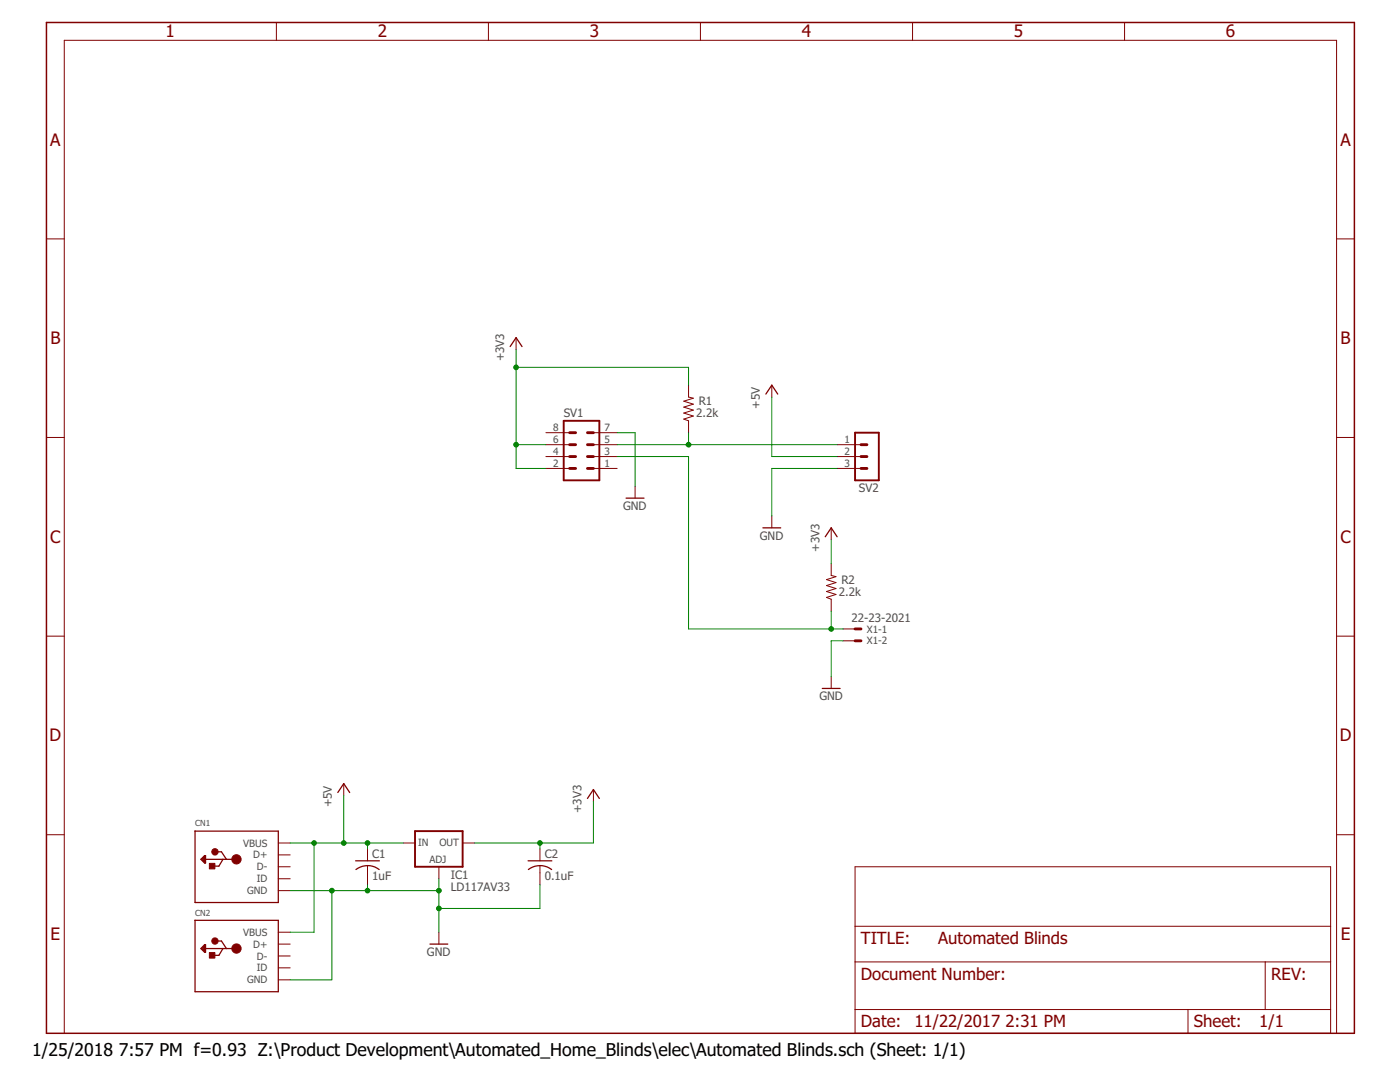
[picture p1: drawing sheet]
<svg xmlns="http://www.w3.org/2000/svg" width="279mm" height="216mm" viewBox="0 0 279 216" stroke-linecap="round" stroke-linejoin="round" font-family="sans-serif">
<path d="M9.3 4.5h261v201.7h-261z" fill="none" stroke="#800000" stroke-width=".3"/>
<g fill="none" stroke="#800000" stroke-width=".2">
<path d="M55.2 4.5v3.5M97.5 4.5v3.5M139.8 4.5v3.5M182.1 4.5v3.5M224.4 4.5v3.5M9.3 47.7h3.5M266.7 47.7h3.6M103 67.4v2.3M137.4 76.9v2.3l1 .3-1.9 .6 1.9 .5-1.9 .6 1.9 .6-1.9 .6 1.9 .6-1.9 .6 .9 .4v2.3M154 76.9v2.3M9.3 87.3h3.5M108.9 93.5h4.8"/>
<path d="M108.9 91.1h4.8M108.9 88.7h4.8M108.9 86.3h4.8M118.4 93.5h4.8M118.4 91.1h4.8M118.4 88.7h4.8M118.4 86.3h4.8M126.7 97v2.4M167.1 93.5h4.7M167.1 91.1h4.7M167.1 88.7h4.7M266.7 87.3h3.6"/>
<path d="M154 103v2.3M165.9 105.3v2.4M165.9 112.5v2.3l.9 .3-1.8 .6 1.8 .5-1.8 .6 1.8 .6-1.8 .6 1.8 .6-1.8 .6 .9 .4v2.3M9.3 126.9h3.5M165.9 135v2.4M168.3 125.5h2.3M168.3 127.9h2.3M266.7 126.9h3.6M68.6 156.4v2.3M118.4 157.5v2.4M9.3 166.6h3.5M55.5 173h2.4"/>
<path d="M55.5 168.2h2.4M55.5 170.6h2.4M55.5 177.7h2.4M55.5 175.3h2.4M73.3 169.4v2.4M73.3 172.7v3.8M80.5 168.2h2.3M87.6 173v2.3M92.3 168.2h2.4M107.8 169.4v2.4M107.8 172.7v3.8M170.6 173h95v33.2h-95z"/>
<path d="M266.7 166.6h3.6M55.5 188.4h2.4M55.5 190.8h2.4M55.5 186h2.4M55.5 195.5h2.4M55.5 193.1h2.4M87.6 186v2.4M170.6 191.9h95M170.6 184.8h95M252.5 191.9v9.5M12.8 206.2v-198.2h253.9v198.2M170.6 201.4h95"/>
<path d="M237.1 201.4v4.8"/>
</g>
<path d="M112.5 84h7.1v11.8h-7.1zM170.6 86.3h4.8v9.5h-4.8zM82.8 165.8h9.5v7.2h-9.5z" fill="none" stroke="#800000" stroke-width=".38"/>
<g fill="none" stroke="#800000" stroke-width=".57">
<path d="M113.7 88.7h1.2M113.7 91.1h1.2M113.7 93.5h1.2M113.7 86.3h1.2M117.2 88.7h1.2M117.2 91.1h1.2M117.2 93.5h1.2M117.2 86.3h1.2M171.8 88.7h1.2M171.8 91.1h1.2M171.8 93.5h1.2M170.6 125.5h1.2"/>
<path d="M170.6 127.9h1.2"/>
</g>
<g fill="none" stroke="#800000" stroke-width=".25">
<path d="M101.8 69.2l1.2-1.8 1.2 1.8M152.8 78.6l1.2-1.7 1.2 1.7M124.9 99.4h3.6M152.3 105.3h3.5M164.7 107.1l1.2-1.8 1.2 1.8M164.1 137.4h3.6M67.4 158.1l1.2-1.7 1.2 1.7M117.2 159.3l1.2-1.8 1.2 1.8M38.9 165.8h16.6v14.3h-16.6zM40.3 171.5l.4-.4v.7l-.2-.3M40.8 170.7h.2v1.5h-.2l-.7-.7zM40.8 170.7v1.3"/>
<path d="M41 171.5h6.2M43.3 170h.9l1 1.5M44.5 171.5l-.8 1.3h-1.1M71 171.8h4.7M71 173.5a3.8 3.8 0 0 1 4.7 0M105.4 171.8h4.7M105.5 173.5a3.8 3.8 0 0 1 4.6 0M38.9 183.6h16.6v14.3h-16.6zM40.3 189.3l.4-.4v.7l-.2-.3M40.8 188.5h.2v1.5h-.2l-.7-.7zM40.8 188.5v1.3M41 189.3h6.2"/>
<path d="M43.3 187.8h.9l1 1.5M44.5 189.3l-.8 1.3h-1.1M85.8 188.4h3.6"/>
</g>
<g fill="#800000" stroke="#800000" stroke-width=".2">
<circle cx="47.2" cy="171.5" r=".94"/>
<circle cx="42.9" cy="170" r=".65"/>
<circle cx="47.2" cy="189.3" r=".94"/>
<circle cx="42.9" cy="187.8" r=".65"/>
</g>
<g fill="#800000" stroke="#800000" stroke-width=".2">
<path d="M41.8 172.3h1.1v1.1h-1.1z"/>
<path d="M41.8 190.1h1.1v1.1h-1.1z"/>
</g>
<g fill="none" stroke="#008000" stroke-width=".2">
<path d="M103 69.7v23.8h5.9M103 73.3h34.4v3.6M154 79.2v11.9h13.1M103 88.7h5.9M123.2 86.3h3.5v10.7M123.2 88.7h43.9M123.2 91.1h14.2v34.4h30.9M137.4 86.3v2.4M167.1 93.5h-13.1v9.5M165.9 107.7v4.8M165.9 121.9v3.6M168.3 127.9h-2.4v7.1"/>
<path d="M68.6 158.7v9.5M118.4 159.9v8.3h-23.7M57.9 177.7h29.7M57.9 168.2h22.6M62.7 168.2v17.8h-4.8M66.2 177.7v17.8h-8.3M73.3 168.2v1.2M73.3 176.5v1.2M87.6 175.3v10.7M107.8 168.2v1.2M107.8 176.5v4.8h-20.2"/>
</g>
<g fill="#008000" stroke="#008000" stroke-width=".2">
<circle cx="73.3" cy="177.7" r=".47"/>
<circle cx="87.6" cy="177.7" r=".47"/>
<circle cx="87.6" cy="181.3" r=".47"/>
<circle cx="66.2" cy="177.7" r=".47"/>
<circle cx="107.8" cy="168.2" r=".47"/>
<circle cx="103" cy="88.7" r=".47"/>
<circle cx="103" cy="73.3" r=".47"/>
<circle cx="68.6" cy="168.2" r=".47"/>
<circle cx="73.3" cy="168.2" r=".47"/>
<circle cx="62.7" cy="168.2" r=".47"/>
<circle cx="137.4" cy="88.7" r=".47"/>
<circle cx="165.9" cy="125.5" r=".47"/>
</g>
<g font-size="3.5">
<text x="6.4" y="210.7">1/25/2018</text>
<text x="23.7" y="210.7">7:57 PM f=0.93 Z:\Product Development\Automated_Home_Blinds\elec\Automated Blinds.sch (Sheet: 1/1)</text>
</g>
<g font-size="3.4" fill="#800000">
<text x="33.1" y="7.5">1</text>
<text x="75.4" y="7.5">2</text>
<text x="117.7" y="7.5">3</text>
<text x="160" y="7.5">4</text>
<text x="202.3" y="7.5">5</text>
<text x="244.7" y="7.5">6</text>
<text x="10" y="29.1">A</text>
<text x="267.5" y="29.1">A</text>
<text x="10.1" y="68.7">B</text>
<text x="267.5" y="68.7">B</text>
<text x="10" y="108.3">C</text>
<text x="267.5" y="108.3">C</text>
<text x="9.9" y="147.9">D</text>
<text x="267.4" y="147.9">D</text>
<text x="10.1" y="187.6">E</text>
<text x="267.6" y="187.6">E</text>
</g>
<g font-size="3.3" fill="#800000">
<text x="171.8" y="188.4">TITLE:</text>
<text x="187.2" y="188.4">Automated Blinds</text>
<text x="171.8" y="195.5">Document Number:</text>
<text x="253.7" y="195.5">REV:</text>
<text x="171.8" y="205">Date:</text>
<text x="182.5" y="205">11/22/2017</text>
<text x="200.6" y="205">2:31 PM</text>
<text x="238.3" y="205">Sheet:</text>
<text x="251.3" y="205">1/1</text>
</g>
<g font-size="2.3" fill="#505050">
<text x="100.6" y="72.1" transform="rotate(-90 100.6 72.1)">+3V3</text>
<text x="112.5" y="83.3">SV1</text>
<text x="138.9" y="83.3">2.2k</text>
<text x="139.5" y="80.9">R1</text>
<text x="151.7" y="81.6" transform="rotate(-90 151.7 81.6)">+5V</text>
<text x="124.4" y="101.8">GND</text>
<text x="171.4" y="98.2">SV2</text>
<text x="151.7" y="107.7">GND</text>
<text x="163.5" y="110.1" transform="rotate(-90 163.5 110.1)">+3V3</text>
<text x="167.4" y="118.8">2.2k</text>
<text x="167.9" y="116.5">R2</text>
<text x="169.9" y="124.2">22-23-2021</text>
<text x="163.5" y="139.7">GND</text>
<text x="66.2" y="161.1" transform="rotate(-90 66.2 161.1)">+5V</text>
<text x="116.1" y="162.3" transform="rotate(-90 116.1 162.3)">+3V3</text>
<text x="74.3" y="171.2">C1</text>
<text x="108.7" y="171.2">C2</text>
<text x="74.3" y="175.7">1uF</text>
<text x="90" y="177.7">LD117AV33</text>
<text x="90" y="175.3">IC1</text>
<text x="108.7" y="175.7">0.1uF</text>
<text x="85.2" y="190.8">GND</text>
</g>
<g font-size="2" fill="#505050">
<text x="110.4" y="88.4">6</text>
<text x="110.4" y="86">8</text>
<text x="120.6" y="88.4">5</text>
<text x="120.6" y="86">7</text>
<text x="168.5" y="88.4">1</text>
<text x="110.4" y="93.1">2</text>
<text x="110.4" y="90.8">4</text>
<text x="120.6" y="93.1">1</text>
<text x="120.6" y="90.8">3</text>
<text x="168.5" y="90.8">2</text>
<text x="168.5" y="93.1">3</text>
<text x="173" y="126.2">X1-1</text>
<text x="173" y="128.6">X1-2</text>
<text x="48.5" y="168.9">VBUS</text>
<text x="50.5" y="171.3">D+</text>
<text x="51.3" y="173.7">D-</text>
<text x="83.4" y="168.8">IN</text>
<text x="85.7" y="172.3">ADJ</text>
<text x="87.7" y="168.8">OUT</text>
<text x="49.3" y="178.4">GND</text>
<text x="51.3" y="176">ID</text>
<text x="48.5" y="186.7">VBUS</text>
<text x="50.5" y="189.1">D+</text>
<text x="51.3" y="191.5">D-</text>
<text x="49.3" y="196.2">GND</text>
<text x="51.3" y="193.8">ID</text>
</g>
<g font-size="1.7" fill="#505050">
<text x="38.9" y="164.9">CN1</text>
<text x="38.9" y="182.7">CN2</text>
</g>
</svg>
